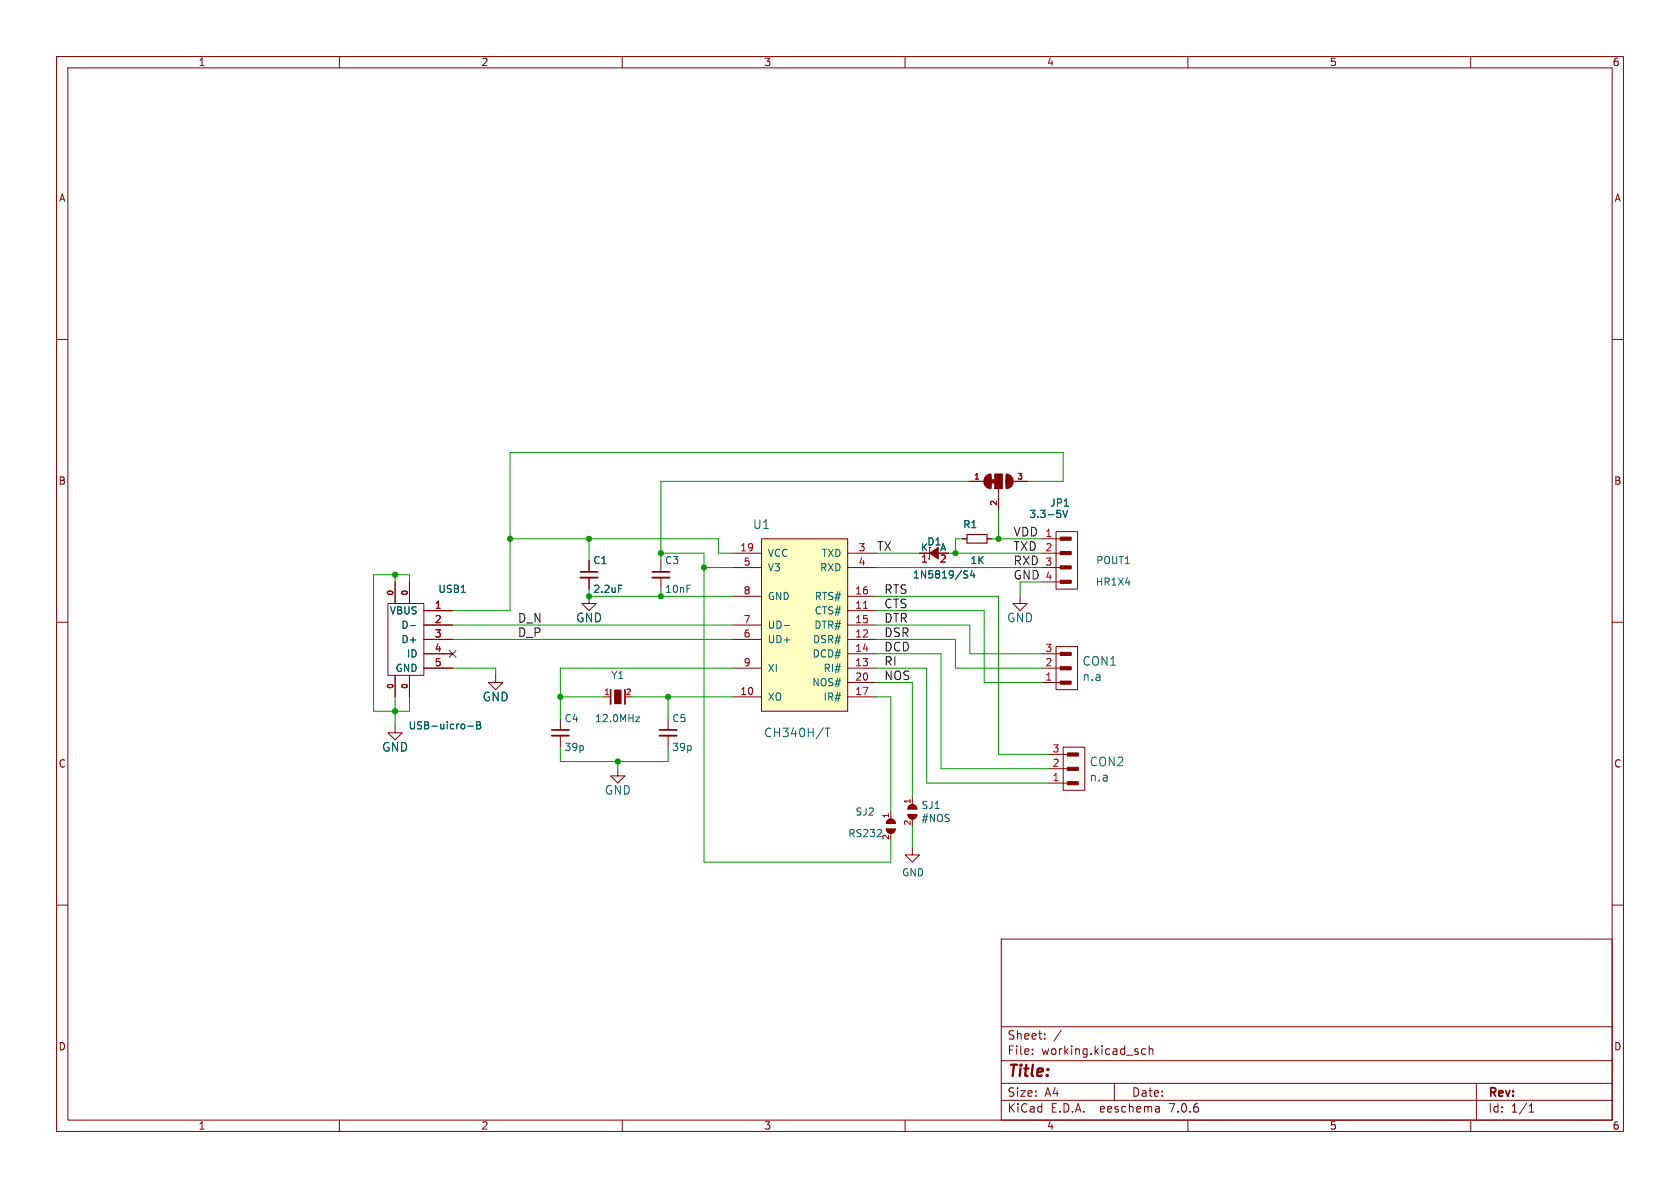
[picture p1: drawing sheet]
(kicad_sch (version 20230121) (generator eeschema)

 (paper "A4")

 (lib_symbols
  (symbol "bb-ch340t:C" (pin_numbers hide) (pin_names (offset 0.254) hide) (in_bom yes) (on_board yes)
   (property "Reference" "C" (at 0.254 1.778 0) (effects (font (size 1.27 1.27)) (justify left)))
   (property "Value" "C" (at 0.254 -2.032 0) (effects (font (size 1.27 1.27)) (justify left)))
   (property "Footprint" "" (at 0 0 0) (effects (font (size 1.524 1.524))))
   (property "Datasheet" "" (at 0 0 0) (effects (font (size 1.524 1.524))))
   (symbol "C_0_1"
    (polyline (pts (xy -1.524 -0.508) (xy 1.524 -0.508)) (stroke (width 0.3302) (type solid)) (fill (type none)))
    (polyline (pts (xy -1.524 0.508) (xy 1.524 0.508)) (stroke (width 0.3048) (type solid)) (fill (type none))))
   (symbol "C_1_1"
    (pin passive line (at 0 2.54 270) (length 1.905) (name "~" (effects (font (size 1.016 1.016)))) (number "1" (effects (font (size 1.016 1.016)))))
    (pin passive line (at 0 -2.54 90) (length 2.032) (name "~" (effects (font (size 1.016 1.016)))) (number "2" (effects (font (size 1.016 1.016)))))))
  (symbol "bb-ch340t:CH340T(SSOP20W)" (pin_names (offset 1.016)) (in_bom yes) (on_board yes)
   (property "Reference" "U" (at 0 16.51 0) (effects (font (size 1.524 1.524))))
   (property "Value" "CH340T(SSOP20W)" (at 0 -16.51 0) (effects (font (size 1.524 1.524))))
   (property "Footprint" "OLIMEX_IC-FP:SSOP-20W" (at 0 -20.32 0) (effects (font (size 1.524 1.524))))
   (property "Datasheet" "" (at 0 0 0) (effects (font (size 1.524 1.524))))
   (property "Note" "PB-Free" (at 0 -22.86 0) (effects (font (size 1.27 1.27))))
   (symbol "CH340T(SSOP20W)_0_1"
    (rectangle (start -7.62 15.24) (end 7.62 -15.24) (stroke (width 0) (type solid)) (fill (type background))))
   (symbol "CH340T(SSOP20W)_1_1"
    (pin output line (at -12.7 -12.7 0) (length 5.08) (name "XO" (effects (font (size 1.27 1.27)))) (number "10" (effects (font (size 1.27 1.27)))))
    (pin input line (at 12.7 2.54 180) (length 5.08) (name "CTS#" (effects (font (size 1.27 1.27)))) (number "11" (effects (font (size 1.27 1.27)))))
    (pin input line (at 12.7 -2.54 180) (length 5.08) (name "DSR#" (effects (font (size 1.27 1.27)))) (number "12" (effects (font (size 1.27 1.27)))))
    (pin input line (at 12.7 -7.62 180) (length 5.08) (name "RI#" (effects (font (size 1.27 1.27)))) (number "13" (effects (font (size 1.27 1.27)))))
    (pin input line (at 12.7 -5.08 180) (length 5.08) (name "DCD#" (effects (font (size 1.27 1.27)))) (number "14" (effects (font (size 1.27 1.27)))))
    (pin output line (at 12.7 0 180) (length 5.08) (name "DTR#" (effects (font (size 1.27 1.27)))) (number "15" (effects (font (size 1.27 1.27)))))
    (pin output line (at 12.7 5.08 180) (length 5.08) (name "RTS#" (effects (font (size 1.27 1.27)))) (number "16" (effects (font (size 1.27 1.27)))))
    (pin input line (at 12.7 -12.7 180) (length 5.08) (name "IR#" (effects (font (size 1.27 1.27)))) (number "17" (effects (font (size 1.27 1.27)))))
    (pin power_in line (at -12.7 12.7 0) (length 5.08) (name "VCC" (effects (font (size 1.27 1.27)))) (number "19" (effects (font (size 1.27 1.27)))))
    (pin input line (at 12.7 -10.16 180) (length 5.08) (name "NOS#" (effects (font (size 1.27 1.27)))) (number "20" (effects (font (size 1.27 1.27)))))
    (pin output line (at 12.7 12.7 180) (length 5.08) (name "TXD" (effects (font (size 1.27 1.27)))) (number "3" (effects (font (size 1.27 1.27)))))
    (pin input line (at 12.7 10.16 180) (length 5.08) (name "RXD" (effects (font (size 1.27 1.27)))) (number "4" (effects (font (size 1.27 1.27)))))
    (pin power_in line (at -12.7 10.16 0) (length 5.08) (name "V3" (effects (font (size 1.27 1.27)))) (number "5" (effects (font (size 1.27 1.27)))))
    (pin bidirectional line (at -12.7 -2.54 0) (length 5.08) (name "UD+" (effects (font (size 1.27 1.27)))) (number "6" (effects (font (size 1.27 1.27)))))
    (pin bidirectional line (at -12.7 0 0) (length 5.08) (name "UD-" (effects (font (size 1.27 1.27)))) (number "7" (effects (font (size 1.27 1.27)))))
    (pin power_in line (at -12.7 5.08 0) (length 5.08) (name "GND" (effects (font (size 1.27 1.27)))) (number "8" (effects (font (size 1.27 1.27)))))
    (pin input line (at -12.7 -7.62 0) (length 5.08) (name "XI" (effects (font (size 1.27 1.27)))) (number "9" (effects (font (size 1.27 1.27)))))))
  (symbol "bb-ch340t:CON3" (pin_names (offset 1.016)) (in_bom yes) (on_board yes)
   (property "Reference" "CON" (at -1.27 5.08 0) (effects (font (size 1.524 1.524))))
   (property "Value" "CON3" (at -1.27 -5.08 0) (effects (font (size 1.524 1.524))))
   (property "Footprint" "" (at -1.905 1.27 0) (effects (font (size 1.524 1.524))))
   (property "Datasheet" "" (at -1.905 1.27 0) (effects (font (size 1.524 1.524))))
   (symbol "CON3_0_0"
    (rectangle (start -2.6416 -2.6924) (end -0.8636 -2.3368) (stroke (width 0) (type solid)) (fill (type none)))
    (rectangle (start -2.6416 -0.1524) (end -0.8636 0.2032) (stroke (width 0) (type solid)) (fill (type none)))
    (rectangle (start -2.6162 -2.5908) (end -0.9652 -2.4892) (stroke (width 0) (type solid)) (fill (type none)))
    (rectangle (start -2.6162 -0.0508) (end -0.9652 0.0508) (stroke (width 0) (type solid)) (fill (type none)))
    (rectangle (start -2.6162 2.3876) (end -0.8382 2.7432) (stroke (width 0) (type solid)) (fill (type none)))
    (rectangle (start -2.5908 2.5146) (end -0.9398 2.6162) (stroke (width 0) (type solid)) (fill (type none)))
    (rectangle (start -0.9652 -2.413) (end -2.6416 -2.6162) (stroke (width 0) (type solid)) (fill (type none)))
    (rectangle (start -0.9652 0.127) (end -2.6416 -0.0762) (stroke (width 0) (type solid)) (fill (type none)))
    (rectangle (start -0.8636 2.6416) (end -2.54 2.4384) (stroke (width 0) (type solid)) (fill (type none)))
    (rectangle (start -0.7366 -2.2352) (end -2.667 -2.794) (stroke (width 0) (type solid)) (fill (type none)))
    (rectangle (start -0.7366 0.3048) (end -2.667 -0.254) (stroke (width 0) (type solid)) (fill (type none)))
    (rectangle (start -0.7366 2.8448) (end -2.667 2.286) (stroke (width 0) (type solid)) (fill (type none)))
    (polyline (pts (xy 0 -2.54) (xy -0.762 -2.54)) (stroke (width 0) (type solid)) (fill (type none)))
    (polyline (pts (xy 0 0) (xy -0.762 0)) (stroke (width 0) (type solid)) (fill (type none)))
    (polyline (pts (xy 0 2.54) (xy -0.762 2.54)) (stroke (width 0) (type solid)) (fill (type none))))
   (symbol "CON3_0_1"
    (rectangle (start -3.81 3.81) (end 0 -3.81) (stroke (width 0) (type solid)) (fill (type none))))
   (symbol "CON3_1_1"
    (pin passive line (at 2.54 2.54 180) (length 2.54) (name "~" (effects (font (size 1.27 1.27)))) (number "1" (effects (font (size 1.27 1.27)))))
    (pin passive line (at 2.54 0 180) (length 2.54) (name "~" (effects (font (size 1.27 1.27)))) (number "2" (effects (font (size 1.27 1.27)))))
    (pin passive line (at 2.54 -2.54 180) (length 2.54) (name "~" (effects (font (size 1.27 1.27)))) (number "3" (effects (font (size 1.27 1.27)))))))
  (symbol "bb-ch340t:CON4" (pin_names (offset 1.016)) (in_bom yes) (on_board yes)
   (property "Reference" "CON" (at -1.27 5.08 0) (effects (font (size 1.524 1.524))))
   (property "Value" "CON4" (at -1.27 -7.62 0) (effects (font (size 1.524 1.524))))
   (property "Footprint" "" (at -1.905 1.27 0) (effects (font (size 1.524 1.524))))
   (property "Datasheet" "" (at -1.905 1.27 0) (effects (font (size 1.524 1.524))))
   (symbol "CON4_0_0"
    (rectangle (start -2.6416 -5.2324) (end -0.8636 -4.8768) (stroke (width 0) (type solid)) (fill (type none)))
    (rectangle (start -2.6416 -2.6924) (end -0.8636 -2.3368) (stroke (width 0) (type solid)) (fill (type none)))
    (rectangle (start -2.6416 -0.1524) (end -0.8636 0.2032) (stroke (width 0) (type solid)) (fill (type none)))
    (rectangle (start -2.6162 -5.1308) (end -0.9652 -5.0292) (stroke (width 0) (type solid)) (fill (type none)))
    (rectangle (start -2.6162 -2.5908) (end -0.9652 -2.4892) (stroke (width 0) (type solid)) (fill (type none)))
    (rectangle (start -2.6162 -0.0508) (end -0.9652 0.0508) (stroke (width 0) (type solid)) (fill (type none)))
    (rectangle (start -2.6162 2.3876) (end -0.8382 2.7432) (stroke (width 0) (type solid)) (fill (type none)))
    (rectangle (start -2.5908 2.5146) (end -0.9398 2.6162) (stroke (width 0) (type solid)) (fill (type none)))
    (rectangle (start -0.9652 -4.953) (end -2.6416 -5.1562) (stroke (width 0) (type solid)) (fill (type none)))
    (rectangle (start -0.9652 -2.413) (end -2.6416 -2.6162) (stroke (width 0) (type solid)) (fill (type none)))
    (rectangle (start -0.9652 0.127) (end -2.6416 -0.0762) (stroke (width 0) (type solid)) (fill (type none)))
    (rectangle (start -0.8636 2.6416) (end -2.54 2.4384) (stroke (width 0) (type solid)) (fill (type none)))
    (rectangle (start -0.7366 -4.7752) (end -2.667 -5.334) (stroke (width 0) (type solid)) (fill (type none)))
    (rectangle (start -0.7366 -2.2352) (end -2.667 -2.794) (stroke (width 0) (type solid)) (fill (type none)))
    (rectangle (start -0.7366 0.3048) (end -2.667 -0.254) (stroke (width 0) (type solid)) (fill (type none)))
    (rectangle (start -0.7366 2.8448) (end -2.667 2.286) (stroke (width 0) (type solid)) (fill (type none)))
    (polyline (pts (xy 0 -5.08) (xy -0.762 -5.08)) (stroke (width 0) (type solid)) (fill (type none)))
    (polyline (pts (xy 0 -2.54) (xy -0.762 -2.54)) (stroke (width 0) (type solid)) (fill (type none)))
    (polyline (pts (xy 0 0) (xy -0.762 0)) (stroke (width 0) (type solid)) (fill (type none)))
    (polyline (pts (xy 0 2.54) (xy -0.762 2.54)) (stroke (width 0) (type solid)) (fill (type none))))
   (symbol "CON4_0_1"
    (rectangle (start -3.81 3.81) (end 0 -6.35) (stroke (width 0) (type solid)) (fill (type none))))
   (symbol "CON4_1_1"
    (pin passive line (at 2.54 2.54 180) (length 2.54) (name "~" (effects (font (size 1.27 1.27)))) (number "1" (effects (font (size 1.27 1.27)))))
    (pin passive line (at 2.54 0 180) (length 2.54) (name "~" (effects (font (size 1.27 1.27)))) (number "2" (effects (font (size 1.27 1.27)))))
    (pin passive line (at 2.54 -2.54 180) (length 2.54) (name "~" (effects (font (size 1.27 1.27)))) (number "3" (effects (font (size 1.27 1.27)))))
    (pin passive line (at 2.54 -5.08 180) (length 2.54) (name "~" (effects (font (size 1.27 1.27)))) (number "4" (effects (font (size 1.27 1.27)))))))
  (symbol "bb-ch340t:Crystal" (pin_names (offset 1.016) hide) (in_bom yes) (on_board yes)
   (property "Reference" "Q" (at 0 3.175 0) (effects (font (size 1.27 1.27))))
   (property "Value" "Crystal" (at 0 -2.54 0) (effects (font (size 1.27 1.27))))
   (property "Footprint" "" (at 0 0 0) (effects (font (size 1.524 1.524))))
   (property "Datasheet" "" (at 0 0 0) (effects (font (size 1.524 1.524))))
   (symbol "Crystal_0_1"
    (rectangle (start -0.508 1.143) (end 0.508 -1.143) (stroke (width 0.3048) (type solid)) (fill (type outline)))
    (polyline (pts (xy -1.27 -1.27) (xy -1.27 1.27)) (stroke (width 0.3048) (type solid)) (fill (type none)))
    (polyline (pts (xy 1.27 -1.27) (xy 1.27 1.27)) (stroke (width 0.3048) (type solid)) (fill (type none))))
   (symbol "Crystal_1_1"
    (pin passive line (at -2.54 0 0) (length 1.27) (name "1" (effects (font (size 1.016 1.016)))) (number "1" (effects (font (size 1.016 1.016)))))
    (pin passive line (at 2.54 0 180) (length 1.27) (name "2" (effects (font (size 1.016 1.016)))) (number "2" (effects (font (size 1.016 1.016)))))))
  (symbol "bb-ch340t:D_Schottky_Small" (pin_names (offset 0)) (in_bom yes) (on_board yes)
   (property "Reference" "D" (at -1.27 3.175 0) (effects (font (size 1.27 1.27)) (justify left)))
   (property "Value" "D_Schottky_Small" (at -7.62 -3.175 0) (effects (font (size 1.27 1.27)) (justify left)))
   (property "Footprint" "" (at 0 0 90) (effects (font (size 1.524 1.524))))
   (property "Datasheet" "" (at 0 0 90) (effects (font (size 1.524 1.524))))
   (symbol "D_Schottky_Small_0_1"
    (polyline (pts (xy -0.762 -1.016) (xy -1.016 -1.016)) (stroke (width 0) (type solid)) (fill (type none)))
    (polyline (pts (xy -0.762 -1.016) (xy -0.762 1.016)) (stroke (width 0) (type solid)) (fill (type none)))
    (polyline (pts (xy -0.762 1.016) (xy -0.762 1.016)) (stroke (width 0) (type solid)) (fill (type none)))
    (polyline (pts (xy -0.762 1.016) (xy -0.508 1.016)) (stroke (width 0) (type solid)) (fill (type none)))
    (polyline (pts (xy 0.762 -1.016) (xy -0.762 0) (xy 0.762 1.016) (xy 0.762 -1.016)) (stroke (width 0) (type solid)) (fill (type outline))))
   (symbol "D_Schottky_Small_1_1"
    (pin passive line (at -2.54 0 0) (length 1.778) (name "K" (effects (font (size 1.27 1.27)))) (number "1" (effects (font (size 1.27 1.27)))))
    (pin passive line (at 2.54 0 180) (length 1.778) (name "A" (effects (font (size 1.27 1.27)))) (number "2" (effects (font (size 1.27 1.27)))))))
  (symbol "bb-ch340t:GND" (power) (pin_names (offset 0)) (in_bom yes) (on_board yes)
   (property "Reference" "#PWR" (at 0 -6.35 0) (effects (font (size 1.27 1.27)) hide))
   (property "Value" "GND" (at 0 -3.81 0) (effects (font (size 1.27 1.27))))
   (property "Footprint" "" (at 0 0 0) (effects (font (size 1.524 1.524))))
   (property "Datasheet" "" (at 0 0 0) (effects (font (size 1.524 1.524))))
   (symbol "GND_0_1"
    (polyline (pts (xy 0 0) (xy 0 -1.27) (xy 1.27 -1.27) (xy 0 -2.54) (xy -1.27 -1.27) (xy 0 -1.27)) (stroke (width 0) (type solid)) (fill (type none))))
   (symbol "GND_1_1"
    (pin power_in line (at 0 0 270) (length 0) hide (name "GND" (effects (font (size 1.27 1.27)))) (number "1" (effects (font (size 1.27 1.27)))))))
  (symbol "bb-ch340t:R_Small" (pin_numbers hide) (pin_names (offset 0.254) hide) (in_bom yes) (on_board yes)
   (property "Reference" "R" (at 0.762 0.508 0) (effects (font (size 1.27 1.27)) (justify left)))
   (property "Value" "R_Small" (at 0.762 -1.016 0) (effects (font (size 1.27 1.27)) (justify left)))
   (property "Footprint" "" (at 0 0 0) (effects (font (size 1.524 1.524))))
   (property "Datasheet" "" (at 0 0 0) (effects (font (size 1.524 1.524))))
   (symbol "R_Small_0_1"
    (rectangle (start -0.762 1.778) (end 0.762 -1.778) (stroke (width 0.2032) (type solid)) (fill (type none))))
   (symbol "R_Small_1_1"
    (pin passive line (at 0 2.54 270) (length 0.762) (name "~" (effects (font (size 1.016 1.016)))) (number "1" (effects (font (size 1.016 1.016)))))
    (pin passive line (at 0 -2.54 90) (length 0.762) (name "~" (effects (font (size 1.016 1.016)))) (number "2" (effects (font (size 1.016 1.016)))))))
  (symbol "bb-ch340t:SJ" (pin_names (offset 1.016) hide) (in_bom yes) (on_board yes)
   (property "Reference" "SJ" (at -1.27 1.905 0) (effects (font (size 1.27 1.27)) (justify left bottom)))
   (property "Value" "SJ" (at -1.27 -2.54 0) (effects (font (size 1.27 1.27)) (justify left bottom)))
   (property "Footprint" "jumper_SJ" (at 0.2032 1.5748 0) (effects (font (size 0.508 0.508)) hide))
   (property "Datasheet" "" (at 0 0 0) (effects (font (size 1.524 1.524))))
   (symbol "SJ_0_1"
    (arc (start -0.508 0.762) (mid -1.2667 0) (end -0.508 -0.762) (stroke (width 0.254) (type solid)) (fill (type none)))
    (polyline (pts (xy -1.143 0.381) (xy -1.143 -0.254)) (stroke (width 0.254) (type solid)) (fill (type none)))
    (polyline (pts (xy -1.016 0.508) (xy -1.016 -0.508)) (stroke (width 0.254) (type solid)) (fill (type none)))
    (polyline (pts (xy -0.889 0.508) (xy -0.889 -0.508)) (stroke (width 0.254) (type solid)) (fill (type none)))
    (polyline (pts (xy -0.762 0.635) (xy -0.762 -0.635)) (stroke (width 0.254) (type solid)) (fill (type none)))
    (polyline (pts (xy -0.635 0.762) (xy -0.635 -0.635)) (stroke (width 0.254) (type solid)) (fill (type none)))
    (polyline (pts (xy -0.508 0.762) (xy -0.508 -0.762)) (stroke (width 0.254) (type solid)) (fill (type none)))
    (polyline (pts (xy 0.508 0.762) (xy 0.508 -0.762)) (stroke (width 0.254) (type solid)) (fill (type none)))
    (polyline (pts (xy 0.635 0.762) (xy 0.635 -0.635)) (stroke (width 0.254) (type solid)) (fill (type none)))
    (polyline (pts (xy 0.762 0.635) (xy 0.762 -0.635)) (stroke (width 0.254) (type solid)) (fill (type none)))
    (polyline (pts (xy 0.889 0.508) (xy 0.889 -0.508)) (stroke (width 0.254) (type solid)) (fill (type none)))
    (polyline (pts (xy 1.016 0.508) (xy 1.016 -0.381)) (stroke (width 0.254) (type solid)) (fill (type none)))
    (polyline (pts (xy 1.143 0.381) (xy 1.143 -0.381)) (stroke (width 0.254) (type solid)) (fill (type none)))
    (arc (start 0.508 -0.762) (mid 1.0468 -0.5388) (end 1.27 0) (stroke (width 0.254) (type solid)) (fill (type none)))
    (arc (start 1.27 0) (mid 1.0468 0.5388) (end 0.508 0.762) (stroke (width 0.254) (type solid)) (fill (type none))))
   (symbol "SJ_1_1"
    (pin passive line (at -2.54 0 0) (length 1.27) (name "1" (effects (font (size 0.508 0.508)))) (number "1" (effects (font (size 1.016 1.016)))))
    (pin passive line (at 2.54 0 180) (length 1.27) (name "2" (effects (font (size 0.508 0.508)))) (number "2" (effects (font (size 1.016 1.016)))))))
  (symbol "bb-ch340t:SJ2W_Closed(1-2)" (pin_names (offset 1.016) hide) (in_bom yes) (on_board yes)
   (property "Reference" "SJ" (at 2.54 0.381 0) (effects (font (size 1.27 1.27)) (justify left bottom)))
   (property "Value" "SJ2W_Closed(1-2)" (at 2.54 -1.905 0) (effects (font (size 1.27 1.27)) (justify left bottom)))
   (property "Footprint" "" (at 0.762 3.81 0) (effects (font (size 0.508 0.508)) hide))
   (property "Datasheet" "" (at 0 0 0) (effects (font (size 1.524 1.524))))
   (symbol "SJ2W_Closed(1-2)_0_1"
    (polyline (pts (xy 0 1.905) (xy 0 0)) (stroke (width 0.762) (type solid)) (fill (type none))))
   (symbol "SJ2W_Closed(1-2)_1_0"
    (polyline (pts (xy -2.54 0) (xy -1.27 0)) (stroke (width 0) (type solid)) (fill (type none)))
    (polyline (pts (xy -1.27 -0.635) (xy -1.27 0)) (stroke (width 0) (type solid)) (fill (type none)))
    (polyline (pts (xy -1.27 0) (xy -1.27 0.635)) (stroke (width 0) (type solid)) (fill (type none)))
    (polyline (pts (xy -1.27 0.635) (xy 1.27 0.635)) (stroke (width 0) (type solid)) (fill (type none)))
    (polyline (pts (xy 1.27 -0.635) (xy -1.27 -0.635)) (stroke (width 0) (type solid)) (fill (type none)))
    (polyline (pts (xy 1.27 0.635) (xy 1.27 -0.635)) (stroke (width 0) (type solid)) (fill (type none))))
   (symbol "SJ2W_Closed(1-2)_1_1"
    (arc (start -1.27 -1.397) (mid 0 -2.5695) (end 1.27 -1.397) (stroke (width 0.254) (type solid)) (fill (type outline)))
    (rectangle (start -1.27 -0.635) (end 1.27 0.635) (stroke (width 0) (type solid)) (fill (type outline)))
    (polyline (pts (xy -1.1684 1.3716) (xy 1.143 1.3716)) (stroke (width 0.254) (type solid)) (fill (type none)))
    (polyline (pts (xy -1.143 -1.397) (xy 1.143 -1.397)) (stroke (width 0.254) (type solid)) (fill (type none)))
    (arc (start 1.27 1.397) (mid 0 2.5695) (end -1.27 1.397) (stroke (width 0.254) (type solid)) (fill (type outline)))
    (pin passive line (at 0 5.08 270) (length 2.54) (name "1" (effects (font (size 0.508 0.508)))) (number "1" (effects (font (size 1.016 1.016)))))
    (pin passive line (at -5.08 0 0) (length 2.54) (name "2" (effects (font (size 0.508 0.508)))) (number "2" (effects (font (size 1.016 1.016)))))
    (pin passive line (at 0 -5.08 90) (length 2.54) (name "3" (effects (font (size 0.508 0.508)))) (number "3" (effects (font (size 1.016 1.016)))))))
  (symbol "bb-ch340t:USB-MINI" (pin_names (offset 1.016)) (in_bom yes) (on_board yes)
   (property "Reference" "USB" (at -4.445 8.255 0) (effects (font (size 1.524 1.524))))
   (property "Value" "USB-MINI" (at -7.62 -8.89 0) (effects (font (size 1.524 1.524))))
   (property "Footprint" "" (at 2.54 0 0) (effects (font (size 1.524 1.524))))
   (property "Datasheet" "" (at 2.54 0 0) (effects (font (size 1.524 1.524))))
   (symbol "USB-MINI_0_1"
    (rectangle (start 3.81 6.35) (end -2.54 -6.35) (stroke (width 0) (type solid)) (fill (type none))))
   (symbol "USB-MINI_1_1"
    (pin passive line (at 0 -10.16 90) (length 3.81) (name "~" (effects (font (size 0.9906 0.9906)))) (number "0" (effects (font (size 0.9906 0.9906)))))
    (pin passive line (at 0 10.16 270) (length 3.81) (name "~" (effects (font (size 0.9906 0.9906)))) (number "0" (effects (font (size 0.9906 0.9906)))))
    (pin passive line (at 2.54 -10.16 90) (length 3.81) (name "~" (effects (font (size 0.9906 0.9906)))) (number "0" (effects (font (size 0.9906 0.9906)))))
    (pin passive line (at 2.54 10.16 270) (length 3.81) (name "~" (effects (font (size 0.9906 0.9906)))) (number "0" (effects (font (size 0.9906 0.9906)))))
    (pin input line (at -7.62 5.08 0) (length 5.08) (name "VBUS" (effects (font (size 1.27 1.27)))) (number "1" (effects (font (size 1.27 1.27)))))
    (pin bidirectional line (at -7.62 2.54 0) (length 5.08) (name "D-" (effects (font (size 1.27 1.27)))) (number "2" (effects (font (size 1.27 1.27)))))
    (pin bidirectional line (at -7.62 0 0) (length 5.08) (name "D+" (effects (font (size 1.27 1.27)))) (number "3" (effects (font (size 1.27 1.27)))))
    (pin input line (at -7.62 -2.54 0) (length 5.08) (name "ID" (effects (font (size 1.27 1.27)))) (number "4" (effects (font (size 1.27 1.27)))))
    (pin power_in line (at -7.62 -5.08 0) (length 5.08) (name "GND" (effects (font (size 1.27 1.27)))) (number "5" (effects (font (size 1.27 1.27))))))))

 (junction (at 99.06 123.19) (diameter 0) (color 0 0 0 0))
 (junction (at 176.53 95.25) (diameter 0) (color 0 0 0 0))
 (junction (at 124.46 100.33) (diameter 0) (color 0 0 0 0))
 (junction (at 104.14 105.41) (diameter 0) (color 0 0 0 0))
 (junction (at 69.85 101.6) (diameter 0) (color 0 0 0 0))
 (junction (at 109.22 134.62) (diameter 0) (color 0 0 0 0))
 (junction (at 116.84 105.41) (diameter 0) (color 0 0 0 0))
 (junction (at 104.14 95.25) (diameter 0) (color 0 0 0 0))
 (junction (at 90.17 95.25) (diameter 0) (color 0 0 0 0))
 (junction (at 69.85 125.73) (diameter 0) (color 0 0 0 0))
 (junction (at 168.91 97.79) (diameter 0) (color 0 0 0 0))
 (junction (at 118.11 123.19) (diameter 0) (color 0 0 0 0))
 (junction (at 116.84 97.79) (diameter 0) (color 0 0 0 0))

 (no_connect (at 80.01 115.57))

 (wire (pts (xy 109.22 134.62) (xy 109.22 135.89)) (stroke (width 0) (type default)))
 (wire (pts (xy 154.94 97.79) (xy 162.56 97.79)) (stroke (width 0) (type default)))
 (wire (pts (xy 80.01 110.49) (xy 129.54 110.49)) (stroke (width 0) (type default)))
 (wire (pts (xy 154.94 100.33) (xy 184.15 100.33)) (stroke (width 0) (type default)))
 (wire (pts (xy 104.14 95.25) (xy 127 95.25)) (stroke (width 0) (type default)))
 (wire (pts (xy 116.84 97.79) (xy 116.84 99.06)) (stroke (width 0) (type default)))
 (wire (pts (xy 99.06 134.62) (xy 109.22 134.62)) (stroke (width 0) (type default)))
 (wire (pts (xy 176.53 95.25) (xy 184.15 95.25)) (stroke (width 0) (type default)))
 (wire (pts (xy 166.37 135.89) (xy 185.42 135.89)) (stroke (width 0) (type default)))
 (wire (pts (xy 99.06 123.19) (xy 99.06 127)) (stroke (width 0) (type default)))
 (wire (pts (xy 157.48 143.51) (xy 157.48 123.19)) (stroke (width 0) (type default)))
 (wire (pts (xy 127 95.25) (xy 127 97.79)) (stroke (width 0) (type default)))
 (wire (pts (xy 69.85 125.73) (xy 69.85 128.27)) (stroke (width 0) (type default)))
 (wire (pts (xy 69.85 123.19) (xy 69.85 125.73)) (stroke (width 0) (type default)))
 (wire (pts (xy 168.91 97.79) (xy 184.15 97.79)) (stroke (width 0) (type default)))
 (wire (pts (xy 124.46 152.4) (xy 157.48 152.4)) (stroke (width 0) (type default)))
 (wire (pts (xy 72.39 125.73) (xy 72.39 123.19)) (stroke (width 0) (type default)))
 (wire (pts (xy 99.06 118.11) (xy 99.06 123.19)) (stroke (width 0) (type default)))
 (wire (pts (xy 66.04 101.6) (xy 66.04 125.73)) (stroke (width 0) (type default)))
 (wire (pts (xy 124.46 100.33) (xy 129.54 100.33)) (stroke (width 0) (type default)))
 (wire (pts (xy 173.99 107.95) (xy 173.99 120.65)) (stroke (width 0) (type default)))
 (wire (pts (xy 116.84 85.09) (xy 116.84 97.79)) (stroke (width 0) (type default)))
 (wire (pts (xy 187.96 80.01) (xy 187.96 85.09)) (stroke (width 0) (type default)))
 (wire (pts (xy 161.29 146.05) (xy 161.29 149.86)) (stroke (width 0) (type default)))
 (wire (pts (xy 66.04 125.73) (xy 69.85 125.73)) (stroke (width 0) (type default)))
 (wire (pts (xy 90.17 95.25) (xy 104.14 95.25)) (stroke (width 0) (type default)))
 (wire (pts (xy 116.84 105.41) (xy 129.54 105.41)) (stroke (width 0) (type default)))
 (wire (pts (xy 124.46 97.79) (xy 124.46 100.33)) (stroke (width 0) (type default)))
 (wire (pts (xy 170.18 95.25) (xy 168.91 95.25)) (stroke (width 0) (type default)))
 (wire (pts (xy 116.84 104.14) (xy 116.84 105.41)) (stroke (width 0) (type default)))
 (wire (pts (xy 161.29 140.97) (xy 161.29 120.65)) (stroke (width 0) (type default)))
 (wire (pts (xy 154.94 123.19) (xy 157.48 123.19)) (stroke (width 0) (type default)))
 (wire (pts (xy 154.94 110.49) (xy 171.45 110.49)) (stroke (width 0) (type default)))
 (wire (pts (xy 104.14 95.25) (xy 104.14 99.06)) (stroke (width 0) (type default)))
 (wire (pts (xy 90.17 80.01) (xy 90.17 95.25)) (stroke (width 0) (type default)))
 (wire (pts (xy 181.61 85.09) (xy 187.96 85.09)) (stroke (width 0) (type default)))
 (wire (pts (xy 118.11 132.08) (xy 118.11 134.62)) (stroke (width 0) (type default)))
 (wire (pts (xy 129.54 118.11) (xy 99.06 118.11)) (stroke (width 0) (type default)))
 (wire (pts (xy 154.94 107.95) (xy 173.99 107.95)) (stroke (width 0) (type default)))
 (wire (pts (xy 161.29 120.65) (xy 154.94 120.65)) (stroke (width 0) (type default)))
 (wire (pts (xy 111.76 123.19) (xy 118.11 123.19)) (stroke (width 0) (type default)))
 (wire (pts (xy 66.04 101.6) (xy 69.85 101.6)) (stroke (width 0) (type default)))
 (wire (pts (xy 109.22 134.62) (xy 118.11 134.62)) (stroke (width 0) (type default)))
 (wire (pts (xy 163.83 118.11) (xy 163.83 138.43)) (stroke (width 0) (type default)))
 (wire (pts (xy 176.53 90.17) (xy 176.53 95.25)) (stroke (width 0) (type default)))
 (wire (pts (xy 176.53 133.35) (xy 185.42 133.35)) (stroke (width 0) (type default)))
 (wire (pts (xy 116.84 97.79) (xy 124.46 97.79)) (stroke (width 0) (type default)))
 (wire (pts (xy 124.46 100.33) (xy 124.46 152.4)) (stroke (width 0) (type default)))
 (wire (pts (xy 167.64 97.79) (xy 168.91 97.79)) (stroke (width 0) (type default)))
 (wire (pts (xy 118.11 123.19) (xy 118.11 127)) (stroke (width 0) (type default)))
 (wire (pts (xy 127 97.79) (xy 129.54 97.79)) (stroke (width 0) (type default)))
 (wire (pts (xy 80.01 113.03) (xy 129.54 113.03)) (stroke (width 0) (type default)))
 (wire (pts (xy 175.26 95.25) (xy 176.53 95.25)) (stroke (width 0) (type default)))
 (wire (pts (xy 99.06 123.19) (xy 106.68 123.19)) (stroke (width 0) (type default)))
 (wire (pts (xy 69.85 125.73) (xy 72.39 125.73)) (stroke (width 0) (type default)))
 (wire (pts (xy 168.91 118.11) (xy 184.15 118.11)) (stroke (width 0) (type default)))
 (wire (pts (xy 176.53 105.41) (xy 176.53 133.35)) (stroke (width 0) (type default)))
 (wire (pts (xy 154.94 115.57) (xy 166.37 115.57)) (stroke (width 0) (type default)))
 (wire (pts (xy 90.17 80.01) (xy 187.96 80.01)) (stroke (width 0) (type default)))
 (wire (pts (xy 171.45 110.49) (xy 171.45 115.57)) (stroke (width 0) (type default)))
 (wire (pts (xy 168.91 95.25) (xy 168.91 97.79)) (stroke (width 0) (type default)))
 (wire (pts (xy 180.34 102.87) (xy 184.15 102.87)) (stroke (width 0) (type default)))
 (wire (pts (xy 154.94 105.41) (xy 176.53 105.41)) (stroke (width 0) (type default)))
 (wire (pts (xy 166.37 115.57) (xy 166.37 135.89)) (stroke (width 0) (type default)))
 (wire (pts (xy 163.83 138.43) (xy 185.42 138.43)) (stroke (width 0) (type default)))
 (wire (pts (xy 104.14 104.14) (xy 104.14 105.41)) (stroke (width 0) (type default)))
 (wire (pts (xy 69.85 102.87) (xy 69.85 101.6)) (stroke (width 0) (type default)))
 (wire (pts (xy 80.01 107.95) (xy 90.17 107.95)) (stroke (width 0) (type default)))
 (wire (pts (xy 154.94 113.03) (xy 168.91 113.03)) (stroke (width 0) (type default)))
 (wire (pts (xy 157.48 148.59) (xy 157.48 152.4)) (stroke (width 0) (type default)))
 (wire (pts (xy 116.84 85.09) (xy 171.45 85.09)) (stroke (width 0) (type default)))
 (wire (pts (xy 118.11 123.19) (xy 129.54 123.19)) (stroke (width 0) (type default)))
 (wire (pts (xy 180.34 105.41) (xy 180.34 102.87)) (stroke (width 0) (type default)))
 (wire (pts (xy 80.01 118.11) (xy 87.63 118.11)) (stroke (width 0) (type default)))
 (wire (pts (xy 154.94 118.11) (xy 163.83 118.11)) (stroke (width 0) (type default)))
 (wire (pts (xy 171.45 115.57) (xy 184.15 115.57)) (stroke (width 0) (type default)))
 (wire (pts (xy 69.85 101.6) (xy 72.39 101.6)) (stroke (width 0) (type default)))
 (wire (pts (xy 90.17 95.25) (xy 90.17 107.95)) (stroke (width 0) (type default)))
 (wire (pts (xy 99.06 132.08) (xy 99.06 134.62)) (stroke (width 0) (type default)))
 (wire (pts (xy 104.14 105.41) (xy 116.84 105.41)) (stroke (width 0) (type default)))
 (wire (pts (xy 72.39 101.6) (xy 72.39 102.87)) (stroke (width 0) (type default)))
 (wire (pts (xy 173.99 120.65) (xy 184.15 120.65)) (stroke (width 0) (type default)))
 (wire (pts (xy 87.63 118.11) (xy 87.63 119.38)) (stroke (width 0) (type default)))
 (wire (pts (xy 168.91 113.03) (xy 168.91 118.11)) (stroke (width 0) (type default)))

 (label "D_P" (at 91.44 113.03 0) (effects (font (size 1.524 1.524)) (justify left bottom)))
 (label "RXD" (at 179.07 100.33 0) (effects (font (size 1.524 1.524)) (justify left bottom)))
 (label "RI" (at 156.21 118.11 0) (effects (font (size 1.524 1.524)) (justify left bottom)))
 (label "CTS" (at 156.21 107.95 0) (effects (font (size 1.524 1.524)) (justify left bottom)))
 (label "DTR" (at 156.21 110.49 0) (effects (font (size 1.524 1.524)) (justify left bottom)))
 (label "DSR" (at 156.21 113.03 0) (effects (font (size 1.524 1.524)) (justify left bottom)))
 (label "DCD" (at 156.21 115.57 0) (effects (font (size 1.524 1.524)) (justify left bottom)))
 (label "GND" (at 179.07 102.87 0) (effects (font (size 1.524 1.524)) (justify left bottom)))
 (label "RTS" (at 156.21 105.41 0) (effects (font (size 1.524 1.524)) (justify left bottom)))
 (label "NOS" (at 156.21 120.65 0) (effects (font (size 1.524 1.524)) (justify left bottom)))
 (label "D_N" (at 91.44 110.49 0) (effects (font (size 1.524 1.524)) (justify left bottom)))
 (label "TX" (at 154.94 97.79 0) (effects (font (size 1.524 1.524)) (justify left bottom)))
 (label "VDD" (at 179.07 95.25 0) (effects (font (size 1.524 1.524)) (justify left bottom)))
 (label "TXD" (at 179.07 97.79 0) (effects (font (size 1.524 1.524)) (justify left bottom)))

 (symbol (lib_id "bb-ch340t:CH340T(SSOP20W)") (at 142.24 110.49 0) (unit 1) (in_bom yes) (on_board yes) (dnp no)
  (property "Reference" "U1" (at 134.62 92.71 0) (effects (font (size 1.524 1.524))))
  (property "Value" "CH340H/T" (at 140.97 129.54 0) (effects (font (size 1.524 1.524))))
  (property "Footprint" "OLIMEX_IC-FP:SSOP-20W" (at 142.24 110.49 0) (effects (font (size 1.524 1.524)) hide))
  (property "Datasheet" "" (at 142.24 110.49 0) (effects (font (size 1.524 1.524)))) (pin "10") (pin "11") (pin "12") (pin "13") (pin "14") (pin "15") (pin "16") (pin "17") (pin "19") (pin "20") (pin "3") (pin "4") (pin "5") (pin "6") (pin "7") (pin "8") (pin "9"))

 (symbol (lib_id "bb-ch340t:GND") (at 87.63 119.38 0) (unit 1) (in_bom yes) (on_board yes) (dnp no)
  (property "Reference" "#PWR02" (at 87.63 125.73 0) (effects (font (size 1.524 1.524)) hide))
  (property "Value" "GND" (at 87.63 123.19 0) (effects (font (size 1.524 1.524))))
  (property "Footprint" "" (at 87.63 119.38 0) (effects (font (size 1.524 1.524))))
  (property "Datasheet" "" (at 87.63 119.38 0) (effects (font (size 1.524 1.524)))) (pin "1"))

 (symbol (lib_id "bb-ch340t:C") (at 116.84 101.6 0) (unit 1) (in_bom yes) (on_board yes) (dnp no)
  (property "Reference" "C3" (at 117.475 99.06 0) (effects (font (size 1.27 1.27)) (justify left)))
  (property "Value" "10nF" (at 117.475 104.14 0) (effects (font (size 1.27 1.27)) (justify left)))
  (property "Footprint" "OLIMEX_RLC-FP:C_0603_5MIL_DWS" (at 117.8052 105.41 0) (effects (font (size 0.762 0.762)) hide))
  (property "Datasheet" "" (at 116.84 101.6 0) (effects (font (size 1.524 1.524)))) (pin "1") (pin "2"))

 (symbol (lib_id "bb-ch340t:C") (at 104.14 101.6 0) (unit 1) (in_bom yes) (on_board yes) (dnp no)
  (property "Reference" "C1" (at 104.775 99.06 0) (effects (font (size 1.27 1.27)) (justify left)))
  (property "Value" "2.2uF" (at 104.775 104.14 0) (effects (font (size 1.27 1.27)) (justify left)))
  (property "Footprint" "OLIMEX_RLC-FP:C_0603_5MIL_DWS" (at 105.1052 105.41 0) (effects (font (size 0.762 0.762)) hide))
  (property "Datasheet" "" (at 104.14 101.6 0) (effects (font (size 1.524 1.524)))) (pin "1") (pin "2"))

 (symbol (lib_id "bb-ch340t:C") (at 99.06 129.54 0) (unit 1) (in_bom yes) (on_board yes) (dnp no)
  (property "Reference" "C4" (at 99.695 127 0) (effects (font (size 1.27 1.27)) (justify left)))
  (property "Value" "39p" (at 99.695 132.08 0) (effects (font (size 1.27 1.27)) (justify left)))
  (property "Footprint" "OLIMEX_RLC-FP:C_0603_5MIL_DWS" (at 100.0252 133.35 0) (effects (font (size 0.762 0.762)) hide))
  (property "Datasheet" "" (at 99.06 129.54 0) (effects (font (size 1.524 1.524)))) (pin "1") (pin "2"))

 (symbol (lib_id "bb-ch340t:C") (at 118.11 129.54 0) (unit 1) (in_bom yes) (on_board yes) (dnp no)
  (property "Reference" "C5" (at 118.745 127 0) (effects (font (size 1.27 1.27)) (justify left)))
  (property "Value" "39p" (at 118.745 132.08 0) (effects (font (size 1.27 1.27)) (justify left)))
  (property "Footprint" "OLIMEX_RLC-FP:C_0603_5MIL_DWS" (at 119.0752 133.35 0) (effects (font (size 0.762 0.762)) hide))
  (property "Datasheet" "" (at 118.11 129.54 0) (effects (font (size 1.524 1.524)))) (pin "1") (pin "2"))

 (symbol (lib_id "bb-ch340t:Crystal") (at 109.22 123.19 0) (unit 1) (in_bom yes) (on_board yes) (dnp no)
  (property "Reference" "Y1" (at 109.22 119.38 0) (effects (font (size 1.27 1.27))))
  (property "Value" "12.0MHz" (at 109.22 127 0) (effects (font (size 1.27 1.27))))
  (property "Footprint" "OLIMEX_Crystal-FP:Q_49U3HMS" (at 109.22 123.19 0) (effects (font (size 1.524 1.524)) hide))
  (property "Datasheet" "" (at 109.22 123.19 0) (effects (font (size 1.524 1.524)))) (pin "1") (pin "2"))

 (symbol (lib_id "bb-ch340t:GND") (at 109.22 135.89 0) (unit 1) (in_bom yes) (on_board yes) (dnp no)
  (property "Reference" "#PWR04" (at 109.22 142.24 0) (effects (font (size 1.524 1.524)) hide))
  (property "Value" "GND" (at 109.22 139.7 0) (effects (font (size 1.524 1.524))))
  (property "Footprint" "" (at 109.22 135.89 0) (effects (font (size 1.524 1.524))))
  (property "Datasheet" "" (at 109.22 135.89 0) (effects (font (size 1.524 1.524)))) (pin "1"))

 (symbol (lib_id "bb-ch340t:CON4") (at 186.69 97.79 0) (mirror y) (unit 1) (in_bom yes) (on_board yes) (dnp no)
  (property "Reference" "POUT1" (at 196.85 99.06 0) (effects (font (size 1.27 1.27))))
  (property "Value" "HR1X4" (at 196.85 102.87 0) (effects (font (size 1.27 1.27))))
  (property "Footprint" "OLIMEX_Connectors-FP:HN1x4" (at 186.69 97.79 0) (effects (font (size 1.524 1.524)) hide))
  (property "Datasheet" "" (at 186.69 97.79 0) (effects (font (size 1.524 1.524)))) (pin "1") (pin "2") (pin "3") (pin "4"))

 (symbol (lib_id "bb-ch340t:GND") (at 180.34 105.41 0) (unit 1) (in_bom yes) (on_board yes) (dnp no)
  (property "Reference" "#PWR05" (at 180.34 111.76 0) (effects (font (size 1.524 1.524)) hide))
  (property "Value" "GND" (at 180.34 109.22 0) (effects (font (size 1.524 1.524))))
  (property "Footprint" "" (at 180.34 105.41 0) (effects (font (size 1.524 1.524))))
  (property "Datasheet" "" (at 180.34 105.41 0) (effects (font (size 1.524 1.524)))) (pin "1"))

 (symbol (lib_id "bb-ch340t:USB-MINI") (at 72.39 113.03 0) (mirror y) (unit 1) (in_bom yes) (on_board yes) (dnp no)
  (property "Reference" "USB1" (at 80.01 104.14 0) (effects (font (size 1.27 1.27))))
  (property "Value" "USB-uicro-B" (at 78.74 128.27 0) (effects (font (size 1.27 1.27))))
  (property "Footprint" "OLIMEX_Connectors-FP:USB-MICRO_MISB-SWMM-5B_LF" (at 72.39 115.57 0) (effects (font (size 1.27 1.27)) hide))
  (property "Datasheet" "" (at 72.39 115.57 0) (effects (font (size 1.27 1.27)))) (pin "0") (pin "0") (pin "0") (pin "0") (pin "1") (pin "2") (pin "3") (pin "4") (pin "5"))

 (symbol (lib_id "bb-ch340t:GND") (at 69.85 128.27 0) (unit 1) (in_bom yes) (on_board yes) (dnp no)
  (property "Reference" "#PWR01" (at 69.85 134.62 0) (effects (font (size 1.524 1.524)) hide))
  (property "Value" "GND" (at 69.85 132.08 0) (effects (font (size 1.524 1.524))))
  (property "Footprint" "" (at 69.85 128.27 0) (effects (font (size 1.524 1.524))))
  (property "Datasheet" "" (at 69.85 128.27 0) (effects (font (size 1.524 1.524)))) (pin "1"))

 (symbol (lib_id "bb-ch340t:GND") (at 104.14 105.41 0) (unit 1) (in_bom yes) (on_board yes) (dnp no)
  (property "Reference" "#PWR03" (at 104.14 111.76 0) (effects (font (size 1.524 1.524)) hide))
  (property "Value" "GND" (at 104.14 109.22 0) (effects (font (size 1.524 1.524))))
  (property "Footprint" "" (at 104.14 105.41 0) (effects (font (size 1.524 1.524))))
  (property "Datasheet" "" (at 104.14 105.41 0) (effects (font (size 1.524 1.524)))) (pin "1"))

 (symbol (lib_id "bb-ch340t:SJ2W_Closed(1-2)") (at 176.53 85.09 90) (unit 1) (in_bom yes) (on_board yes) (dnp no)
  (property "Reference" "JP1" (at 189.23 88.9 90) (effects (font (size 1.27 1.27)) (justify left)))
  (property "Value" "3.3-5V" (at 185.42 90.17 90) (effects (font (size 1.27 1.27)) (justify bottom)))
  (property "Footprint" "OLIMEX_Jumpers-FP:SJ_2_SMALL_12_TIED" (at 176.53 85.09 0) (effects (font (size 1.524 1.524)) hide))
  (property "Datasheet" "" (at 176.53 85.09 0) (effects (font (size 1.524 1.524)))) (pin "1") (pin "2") (pin "3"))

 (symbol (lib_id "bb-ch340t:R_Small") (at 172.72 95.25 270) (unit 1) (in_bom yes) (on_board yes) (dnp no)
  (property "Reference" "R1" (at 170.18 92.71 90) (effects (font (size 1.27 1.27)) (justify left)))
  (property "Value" "1K" (at 171.45 99.06 90) (effects (font (size 1.27 1.27)) (justify left)))
  (property "Footprint" "OLIMEX_RLC-FP:R_0603_5MIL_DWS" (at 172.72 95.25 0) (effects (font (size 1.524 1.524)) hide))
  (property "Datasheet" "" (at 172.72 95.25 0) (effects (font (size 1.524 1.524)))) (pin "1") (pin "2"))

 (symbol (lib_id "bb-ch340t:D_Schottky_Small") (at 165.1 97.79 0) (unit 1) (in_bom yes) (on_board yes) (dnp no)
  (property "Reference" "D1" (at 163.83 95.758 0) (effects (font (size 1.27 1.27)) (justify left)))
  (property "Value" "1N5819/S4" (at 161.29 101.6 0) (effects (font (size 1.27 1.27)) (justify left)))
  (property "Footprint" "OLIMEX_Diodes-FP:SOD-123_KA" (at 165.1 97.79 90) (effects (font (size 1.524 1.524)) hide))
  (property "Datasheet" "" (at 165.1 97.79 90) (effects (font (size 1.524 1.524)))) (pin "1") (pin "2"))

 (symbol (lib_id "bb-ch340t:CON3") (at 187.96 135.89 180) (unit 1) (in_bom yes) (on_board yes) (dnp no)
  (property "Reference" "CON2" (at 192.4812 134.6708 0) (effects (font (size 1.524 1.524)) (justify right)))
  (property "Value" "n.a" (at 192.4812 137.3632 0) (effects (font (size 1.524 1.524)) (justify right)))
  (property "Footprint" "OLIMEX_Connectors-FP:HN1x3" (at 189.865 137.16 0) (effects (font (size 1.524 1.524)) hide))
  (property "Datasheet" "" (at 189.865 137.16 0) (effects (font (size 1.524 1.524)))) (pin "1") (pin "2") (pin "3"))

 (symbol (lib_id "bb-ch340t:CON3") (at 186.69 118.11 180) (unit 1) (in_bom yes) (on_board yes) (dnp no)
  (property "Reference" "CON1" (at 191.2112 116.8908 0) (effects (font (size 1.524 1.524)) (justify right)))
  (property "Value" "n.a" (at 191.2112 119.5832 0) (effects (font (size 1.524 1.524)) (justify right)))
  (property "Footprint" "OLIMEX_Connectors-FP:HN1x3" (at 188.595 119.38 0) (effects (font (size 1.524 1.524)) hide))
  (property "Datasheet" "" (at 188.595 119.38 0) (effects (font (size 1.524 1.524)))) (pin "1") (pin "2") (pin "3"))

 (symbol (lib_id "bb-ch340t:SJ") (at 157.48 146.05 270) (unit 1) (in_bom yes) (on_board yes) (dnp no)
  (property "Reference" "SJ2" (at 151.13 143.51 90) (effects (font (size 1.27 1.27)) (justify left)))
  (property "Value" "RS232" (at 149.86 147.32 90) (effects (font (size 1.27 1.27)) (justify left)))
  (property "Footprint" "OLIMEX_Jumpers-FP:SJ" (at 159.0548 146.2532 0) (effects (font (size 0.508 0.508)) hide))
  (property "Datasheet" "" (at 157.48 146.05 0) (effects (font (size 1.524 1.524)))) (pin "1") (pin "2"))

 (symbol (lib_id "bb-ch340t:SJ") (at 161.29 143.51 270) (unit 1) (in_bom yes) (on_board yes) (dnp no)
  (property "Reference" "SJ1" (at 162.7886 142.3416 90) (effects (font (size 1.27 1.27)) (justify left)))
  (property "Value" "#NOS" (at 162.7886 144.653 90) (effects (font (size 1.27 1.27)) (justify left)))
  (property "Footprint" "OLIMEX_Jumpers-FP:SJ" (at 162.8648 143.7132 0) (effects (font (size 0.508 0.508)) hide))
  (property "Datasheet" "" (at 161.29 143.51 0) (effects (font (size 1.524 1.524)))) (pin "1") (pin "2"))

 (symbol (lib_id "bb-ch340t:GND") (at 161.29 149.86 0) (unit 1) (in_bom yes) (on_board yes) (dnp no)
  (property "Reference" "#PWR06" (at 161.29 156.21 0) (effects (font (size 1.27 1.27)) hide))
  (property "Value" "GND" (at 161.417 154.2542 0) (effects (font (size 1.27 1.27))))
  (property "Footprint" "" (at 161.29 149.86 0) (effects (font (size 1.524 1.524))))
  (property "Datasheet" "" (at 161.29 149.86 0) (effects (font (size 1.524 1.524)))) (pin "1"))

 (sheet_instances (path "" (page "1"))))
